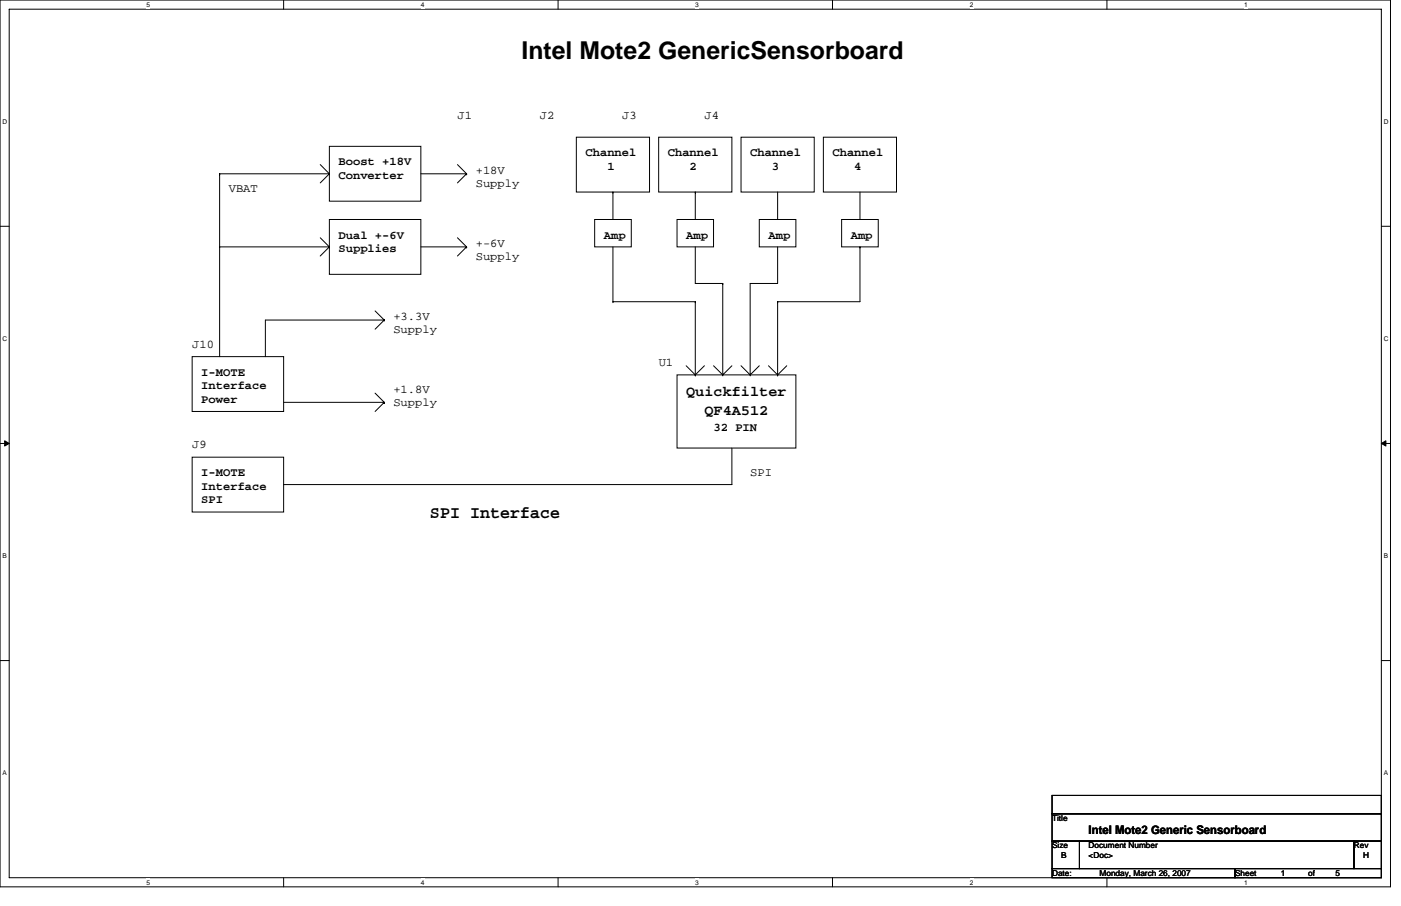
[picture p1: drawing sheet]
<svg xmlns="http://www.w3.org/2000/svg" width="432mm" height="279mm" viewBox="0 0 432 279" stroke-linecap="round" stroke-linejoin="round" font-family="sans-serif">
<path d="M0 0h428.6v273.5h-428.6zM2.8 2.8h422.9v267.9h-422.9z" fill="none" stroke="#000" stroke-width=".31"/>
<g fill="#fff">
<path d="M45.1 .3h1.1v2.3h-1.1z"/>
<path d="M45.1 271h1.1v2.2h-1.1z"/>
</g>
<path d="M87.4 0v2.8M87.4 270.7v2.8" fill="none" stroke="#000" stroke-width=".31"/>
<g fill="#fff">
<path d="M129.7 .3h1.1v2.3h-1.1z"/>
<path d="M129.7 271h1.1v2.2h-1.1z"/>
</g>
<path d="M172 0v2.8M172 270.7v2.8" fill="none" stroke="#000" stroke-width=".31"/>
<g fill="#fff">
<path d="M214.3 .3h1.1v2.3h-1.1z"/>
<path d="M214.3 271h1.1v2.2h-1.1z"/>
</g>
<path d="M256.6 0v2.8M256.6 270.7v2.8" fill="none" stroke="#000" stroke-width=".31"/>
<g fill="#fff">
<path d="M298.9 .3h1.1v2.3h-1.1z"/>
<path d="M298.9 271h1.1v2.2h-1.1z"/>
</g>
<path d="M341.2 0v2.8M341.2 270.7v2.8" fill="none" stroke="#000" stroke-width=".31"/>
<g fill="#fff">
<path d="M383.5 .3h1.1v2.3h-1.1z"/>
<path d="M383.5 271h1.1v2.2h-1.1z"/>
<path d="M.7 36.3h1.5v2.3h-1.5z"/>
<path d="M426.5 36.3h1.4v2.3h-1.4z"/>
<path d="M.7 103.3h1.5v2.2h-1.5z"/>
<path d="M426.5 103.3h1.4v2.2h-1.4z"/>
</g>
<path d="M0 69.8h2.8M425.7 69.8h2.9" fill="none" stroke="#000" stroke-width=".31"/>
<g fill="#fff">
<path d="M.7 170.2h1.4v2.3h-1.4z"/>
<path d="M426.5 170.2h1.3v2.3h-1.3z"/>
</g>
<path d="M0 136.8h2.8M425.7 136.8h2.9" fill="none" stroke="#000" stroke-width=".31"/>
<path d="M1.4 135.9l1.4 .9-1.4 .8zM425.7 136.8l1.4-.9v1.7z" fill="#000" stroke="#000" stroke-width=".31"/>
<g fill="#fff">
<path d="M.7 237.2h1.4v2.2h-1.4z"/>
<path d="M426.4 237.2h1.4v2.2h-1.4z"/>
</g>
<g fill="none" stroke="#000" stroke-width=".31">
<path d="M67.7 53.6h.1M67.7 53.6v56.4M67.7 53.6h33.8M98.7 50.8l2.8 2.8M101.5 45.1h28.2v16.9h-28.2zM101.5 53.6h.1M101.5 53.6l-2.8 2.8M129.7 53.6h14.1M141 50.8l2.8 2.8M143.8 53.6h.1M143.8 53.6l-2.8 2.8M177.6 42.3h22.6v16.9h-22.6z"/>
<path d="M188.9 59.2h.1M188.9 59.2v8.5M203 42.3h22.6v16.9h-22.6zM214.3 59.2h.1M214.3 59.2v8.5M228.4 42.3h22.6v16.9h-22.6zM239.7 59.2v8.5M253.8 42.3h22.5v16.9h-22.5zM265 59.2v8.5M67.7 76.1h.1M67.7 76.1h33.8M98.7 73.3l2.8 2.8"/>
<path d="M101.5 67.7h28.2v16.9h-28.2zM101.5 76.1h.1M101.5 76.1l-2.8 2.9M129.7 76.1h14.1M141 73.3l2.8 2.8M143.8 76.1h.1M143.8 76.1l-2.8 2.9M183.3 67.7h11.3v8.4h-11.3zM188.9 76.1v16.9M208.7 67.7h11.2v8.4h-11.2zM214.3 76.1v11.3h8.5M234 67.7h11.3v8.4h-11.3z"/>
<path d="M239.7 76.1v11.3h-8.5v28.2M259.4 67.7h11.3v8.4h-11.3zM265 76.1h.1M265 76.1v16.9h-25.3M115.6 95.9l2.8 2.8M118.4 98.7h-36.6v11.3M118.4 98.7h.1M118.4 98.7l-2.8 2.8M188.9 93h.1M188.9 93h25.4M214.3 93h.1M214.3 93v22.6"/>
<path d="M222.8 87.4v28.2M222.8 87.4h.1M239.7 93v22.6M239.7 93h.1M59.2 110h28.2v16.9h-28.2zM208.7 115.6h36.6v22.6h-36.6zM211.5 112.8l2.8 2.8M214.3 115.6h.1M217.1 112.8l-2.8 2.8M219.9 112.8l2.9 2.8M222.8 115.6h.1M225.6 112.8l-2.8 2.8"/>
<path d="M228.4 112.8l2.8 2.8M231.2 115.6h.1M234 112.8l-2.8 2.8M236.9 112.8l2.8 2.8M239.7 115.6h.1M242.5 112.8l-2.8 2.8M87.4 124.1h31M115.6 121.2l2.8 2.9M118.4 124.1h.1M118.4 124.1l-2.8 2.8M225.6 138.2v11.2M59.2 141h28.2v16.9h-28.2z"/>
<path d="M87.4 149.4h138.2M225.6 149.4h.1M0 203.7h2.8M425.7 203.7h2.9M324.3 245.3h101.4v5.7h-101.4zM324.3 251h101.4v8.4h-101.4zM324.3 259.4h8.4v8.5h-8.4zM332.7 259.4h84.6v8.5h-84.6zM417.3 259.4h8.4v8.5h-8.4zM324.3 267.9h56.3v2.8h-56.3zM380.6 267.9h45.1v2.8h-45.1z"/>
</g>
<text font-size="7.6" x="160.7" y="18.2">Intel Mote2 GenericSensorboard</text>
<text font-size="5.4" x="132.5" y="159.6">SPI Interface</text>
<g font-size="4.5">
<text x="211.5" y="122.2">Quickfilter</text>
<text x="217.1" y="127.9">QF4A512</text>
</g>
<g font-size="3.7">
<text x="141" y="36.8">J1</text>
<text x="166.4" y="36.8">J2</text>
<text x="191.7" y="36.8">J3</text>
<text x="217.1" y="36.8">J4</text>
<text x="104.3" y="51">Boost +18V</text>
<text x="146.6" y="53.7">+18V</text>
<text x="180.5" y="48.2">Channel</text>
<text x="187.2" y="52.4">1</text>
<text x="205.8" y="48.2">Channel</text>
<text x="212.6" y="52.4">2</text>
<text x="231.2" y="48.2">Channel</text>
<text x="237.9" y="52.4">3</text>
<text x="256.6" y="48.2">Channel</text>
<text x="263.3" y="52.4">4</text>
<text x="70.5" y="59.3">VBAT</text>
<text x="104.3" y="55.2">Converter</text>
<text x="146.6" y="57.6">Supply</text>
<text x="104.3" y="73.6">Dual +-6V</text>
<text x="104.3" y="77.7">Supplies</text>
<text x="146.6" y="76.2">+-6V</text>
<text x="186.1" y="73.6">Amp</text>
<text x="211.5" y="73.6">Amp</text>
<text x="236.9" y="73.6">Amp</text>
<text x="262.2" y="73.6">Amp</text>
<text x="146.6" y="80.2">Supply</text>
<text x="121.2" y="98.8">+3.3V</text>
<text x="59.2" y="107.3">J10</text>
<text x="121.2" y="102.7">Supply</text>
<text x="203" y="112.9">U1</text>
<text x="62" y="115.9">I-MOTE</text>
<text x="62" y="120">Interface</text>
<text x="62" y="124.2">Power</text>
<text x="121.2" y="121.3">+1.8V</text>
<text x="121.2" y="125.3">Supply</text>
<text x="219.9" y="132.8">32 PIN</text>
<text x="59.2" y="138.3">J9</text>
<text x="62" y="146.9">I-MOTE</text>
<text x="231.2" y="146.7">SPI</text>
<text x="62" y="151">Interface</text>
<text x="62" y="155.2">SPI</text>
<text x="335.5" y="257.2">Intel Mote2 Generic Sensorboard</text>
</g>
<g font-size="2.5">
<text x="324.3" y="253.2">Title</text>
<text x="324.3" y="261.6">Size</text>
<text x="335.5" y="261.6">Document Number</text>
<text x="417.3" y="261.6">Rev</text>
<text x="327.1" y="264.5">B</text>
<text x="335.5" y="264.5">&lt;Doc&gt;</text>
<text x="420.1" y="264.5">H</text>
<text x="324.3" y="270.1">Date:</text>
<text x="338.9" y="270.1">Monday, March 26, 2007</text>
<text x="380.6" y="270.1">Sheet</text>
<text x="394.7" y="270.1">1</text>
<text x="403.2" y="270.1">of</text>
<text x="411.6" y="270.1">5</text>
</g>
<g font-size="2">
<text x="45.1" y="2.1">5</text>
<text x="129.7" y="2.1">4</text>
<text x="214.3" y="2.1">3</text>
<text x="298.9" y="2.1">2</text>
<text x="383.5" y="2.1">1</text>
<text x=".7" y="38.1">D</text>
<text x="426.5" y="38.1">D</text>
<text x=".7" y="105.1">C</text>
<text x="426.5" y="105.1">C</text>
<text x=".7" y="172">B</text>
<text x="426.5" y="172">B</text>
<text x=".7" y="239">A</text>
<text x="426.5" y="239">A</text>
<text x="45.1" y="272.8">5</text>
<text x="129.7" y="272.8">4</text>
<text x="214.3" y="272.8">3</text>
<text x="298.9" y="272.8">2</text>
<text x="383.5" y="272.8">1</text>
</g>
</svg>
